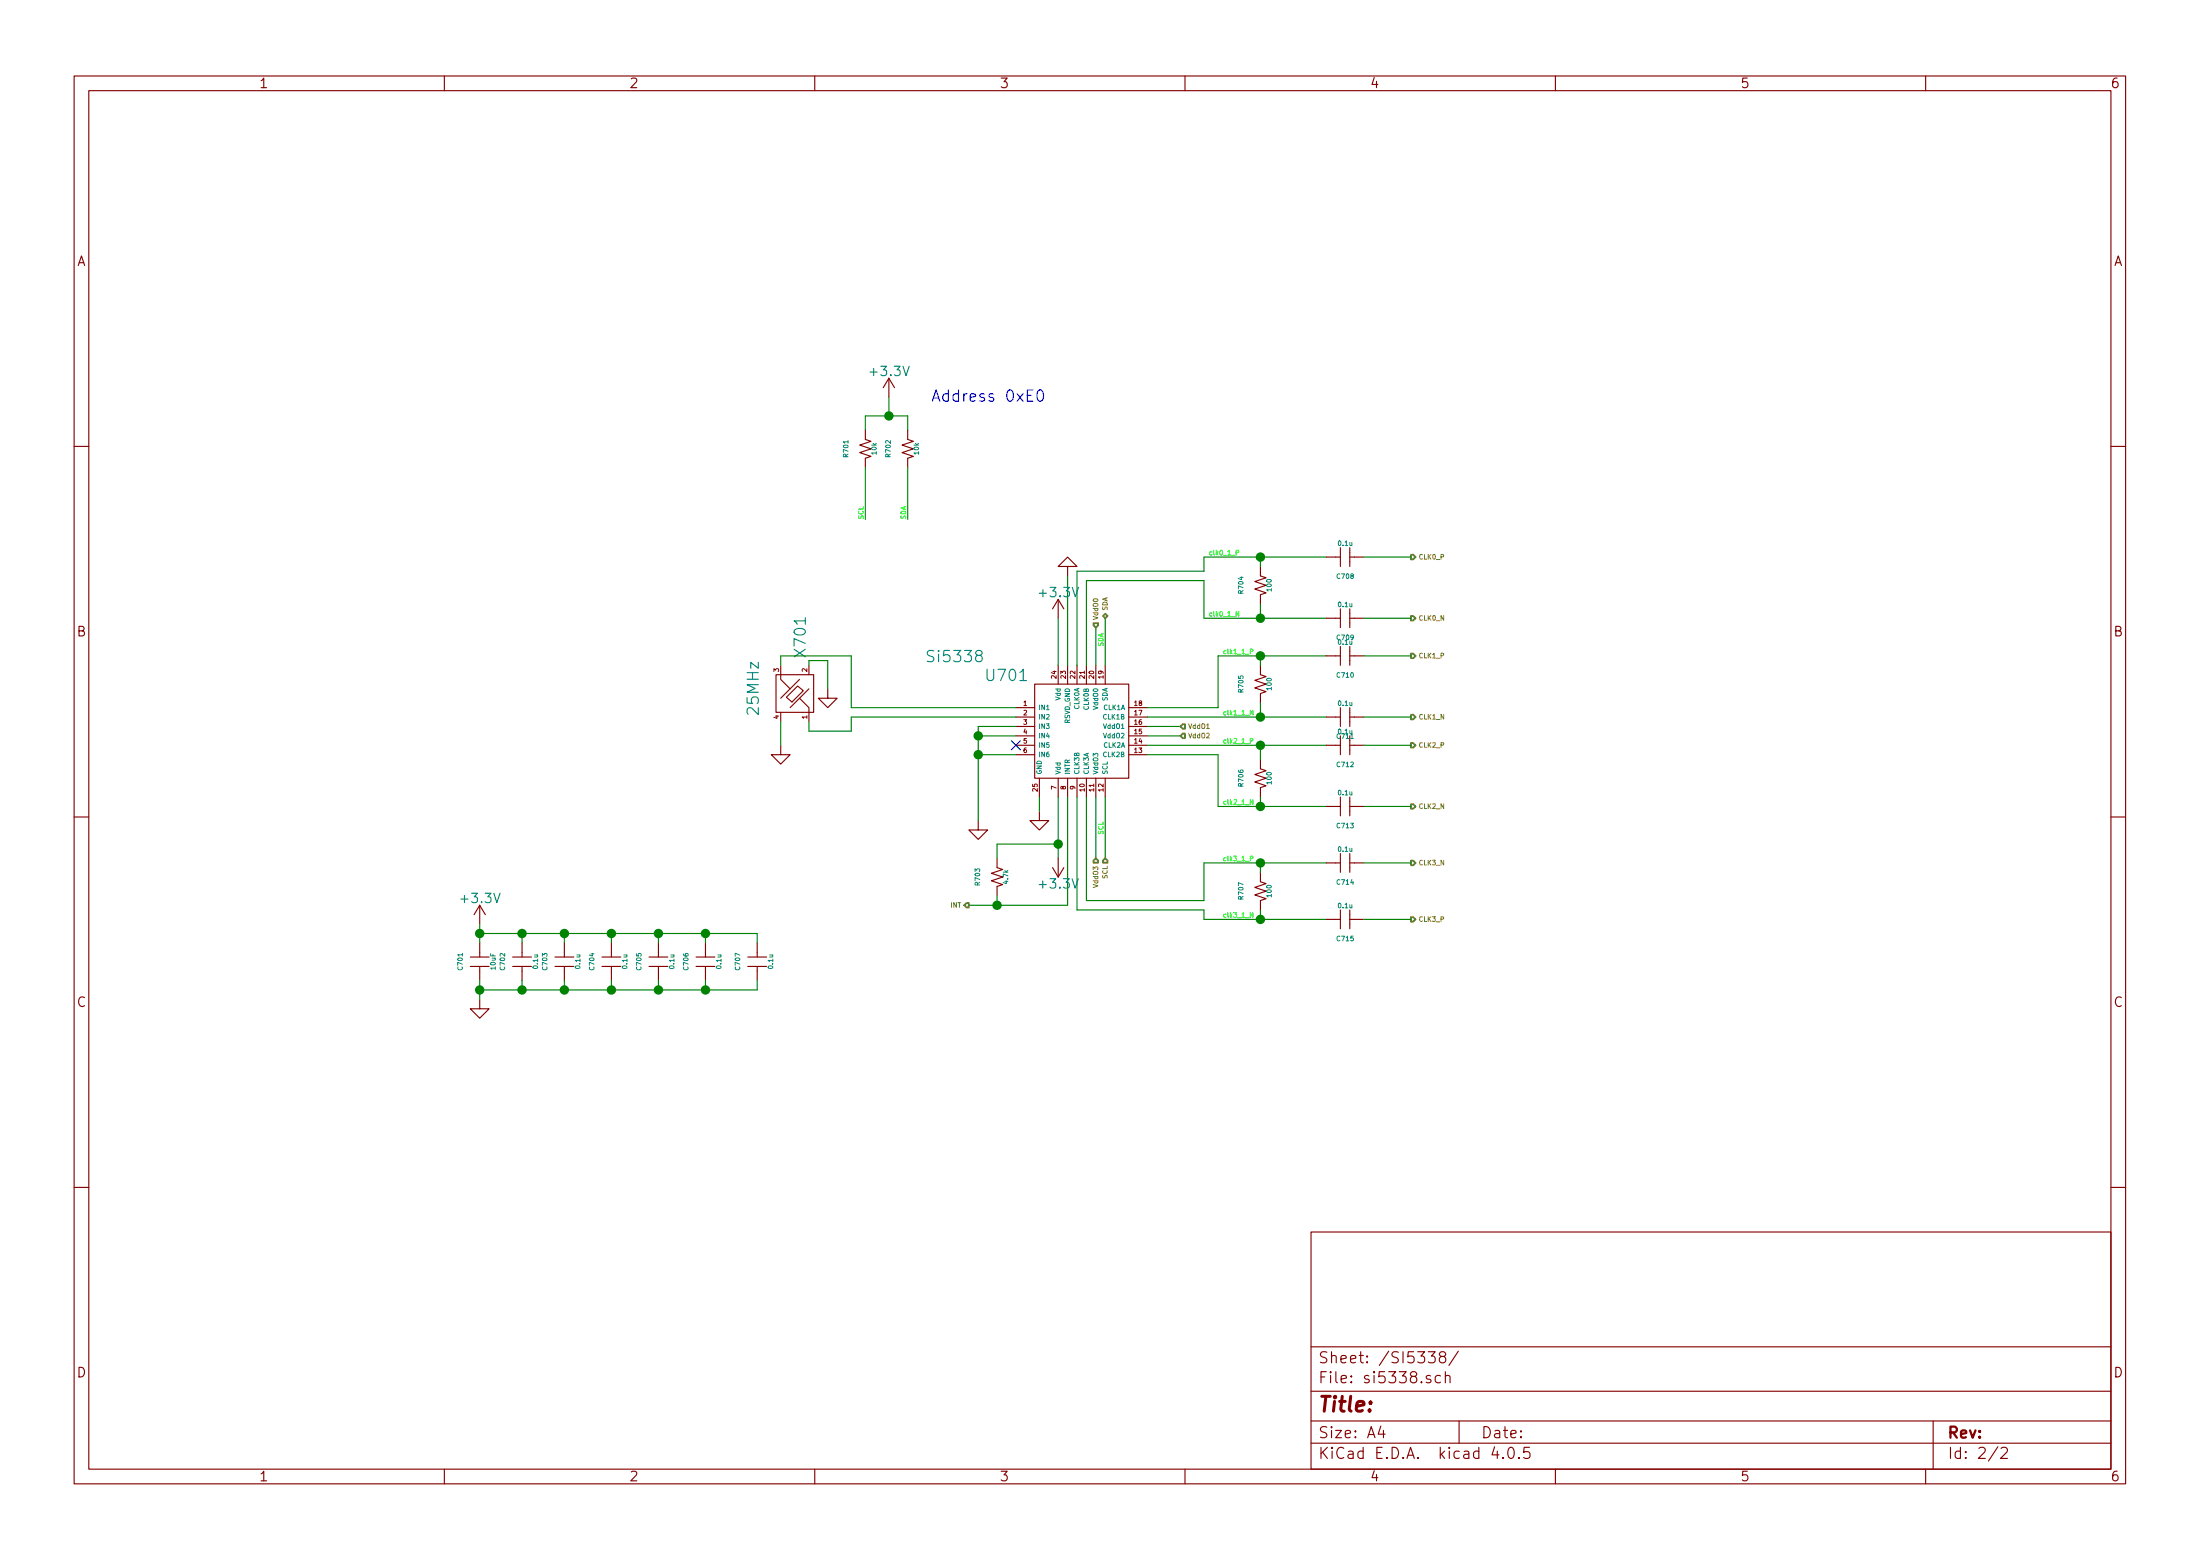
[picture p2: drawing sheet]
EESchema Schematic File Version 2
LIBS:meta_tester_si5338-rescue
LIBS:power
LIBS:transistors
LIBS:conn
LIBS:linear
LIBS:regul
LIBS:74xx
LIBS:cmos4000
LIBS:adc-dac
LIBS:memory
LIBS:xilinx
LIBS:microcontrollers
LIBS:dsp
LIBS:microchip
LIBS:analog_switches
LIBS:motorola
LIBS:texas
LIBS:intel
LIBS:audio
LIBS:interface
LIBS:digital-audio
LIBS:philips
LIBS:display
LIBS:cypress
LIBS:siliconi
LIBS:opto
LIBS:atmel
LIBS:contrib
LIBS:valves
LIBS:si5338
LIBS:passives
LIBS:xtals
LIBS:power_symbols
LIBS:tca0372
LIBS:MAX571X-TSSOP14
LIBS:EFM32
LIBS:stm32f103tb-qfn36
LIBS:ch340
LIBS:reg113-xx-sot23
LIBS:RF_Connectors
LIBS:antenna
LIBS:meta_tester_si5338-cache
EELAYER 25 0
EELAYER END
$Descr A4 11693 8268
encoding utf-8
Sheet 2 2
Title ""
Date ""
Rev ""
Comp ""
Comment1 ""
Comment2 ""
Comment3 ""
Comment4 ""
$EndDescr
$Comp
L Si5338 U701
U 1 1
P 5750 4100
F 0 "U701" H 5350 4625 60  0000 C CNN
F 1 "Si5338" H 5075 4725 60  0000 C CNN
F 2 "QFN:QFN24_4x4_9vias" H 5750 4100 60  0001 C CNN
F 3 "" H 5750 4100 60  0000 C CNN
	1    5750 4100
	1    0    0    -1  
$EndComp
$Comp
L GND #PWR054
U 1 1
P 5525 4300
F 0 "#PWR054" H 5525 4050 50  0001 C CNN
F 1 "GND" H 5525 4150 50  0001 C CNN
F 2 "" H 5525 4300 50  0000 C CNN
F 3 "" H 5525 4300 50  0000 C CNN
	1    5525 4300
	1    0    0    -1  
$EndComp
Wire Wire Line
	5525 4225 5525 4300
Wire Wire Line
	5625 4225 5625 4550
Wire Wire Line
	5625 3275 5625 3525
$Comp
L CAP_0805 C701
U 1 1
P 2550 5100
F 0 "C701" H 2550 5000 25  0000 C CNN
F 1 "10uF" H 2550 5175 25  0000 C CNN
F 2 "General_SMD:SM0805" H 2550 5200 60  0001 C CNN
F 3 "" H 2550 5100 60  0000 C CNN
	1    2550 5100
	0    1    1    0   
$EndComp
$Comp
L GND #PWR055
U 1 1
P 2550 5300
F 0 "#PWR055" H 2550 5050 50  0001 C CNN
F 1 "GND" H 2550 5150 50  0001 C CNN
F 2 "" H 2550 5300 50  0000 C CNN
F 3 "" H 2550 5300 50  0000 C CNN
	1    2550 5300
	1    0    0    -1  
$EndComp
Wire Wire Line
	2550 4900 2550 5000
Wire Wire Line
	2550 5200 2550 5300
$Comp
L CAP_0402 C702
U 1 1
P 2775 5100
F 0 "C702" H 2775 5000 25  0000 C CNN
F 1 "0.1u" H 2775 5175 25  0000 C CNN
F 2 "General_SMD:SM0402" H 2775 5200 60  0001 C CNN
F 3 "" H 2775 5100 60  0000 C CNN
	1    2775 5100
	0    1    1    0   
$EndComp
$Comp
L CAP_0402 C703
U 1 1
P 3000 5100
F 0 "C703" H 3000 5000 25  0000 C CNN
F 1 "0.1u" H 3000 5175 25  0000 C CNN
F 2 "General_SMD:SM0402" H 3000 5200 60  0001 C CNN
F 3 "" H 3000 5100 60  0000 C CNN
	1    3000 5100
	0    1    1    0   
$EndComp
Wire Wire Line
	2550 4950 4025 4950
Wire Wire Line
	3000 4950 3000 5000
Connection ~ 2550 4950
Wire Wire Line
	2775 5000 2775 4950
Connection ~ 2775 4950
Wire Wire Line
	2550 5250 4025 5250
Wire Wire Line
	3000 5250 3000 5200
Connection ~ 2550 5250
Wire Wire Line
	2775 5200 2775 5250
Connection ~ 2775 5250
$Comp
L SMD_XTAL_small X701
U 1 1
P 4250 3650
F 0 "X701" H 4525 3650 60  0000 C CNN
F 1 "25MHz" H 4250 3900 60  0000 C CNN
F 2 "Xtal_SMD:xtal_3.2x2.5" H 4250 3650 60  0001 C CNN
F 3 "" H 4250 3650 60  0000 C CNN
	1    4250 3650
	0    -1   -1   0   
$EndComp
Wire Wire Line
	4300 3825 4300 3875
Wire Wire Line
	4300 3875 4525 3875
Wire Wire Line
	4525 3875 4525 3800
Wire Wire Line
	4525 3800 5400 3800
Wire Wire Line
	4150 3525 4150 3475
Wire Wire Line
	4150 3475 4525 3475
Wire Wire Line
	4525 3475 4525 3750
Wire Wire Line
	4525 3750 5400 3750
$Comp
L GND #PWR056
U 1 1
P 4150 3950
F 0 "#PWR056" H 4150 3700 50  0001 C CNN
F 1 "GND" H 4150 3800 50  0001 C CNN
F 2 "" H 4150 3950 50  0000 C CNN
F 3 "" H 4150 3950 50  0000 C CNN
	1    4150 3950
	1    0    0    -1  
$EndComp
Wire Wire Line
	4150 3825 4150 3950
$Comp
L GND #PWR057
U 1 1
P 4400 3650
F 0 "#PWR057" H 4400 3400 50  0001 C CNN
F 1 "GND" H 4400 3500 50  0001 C CNN
F 2 "" H 4400 3650 50  0000 C CNN
F 3 "" H 4400 3650 50  0000 C CNN
	1    4400 3650
	1    0    0    -1  
$EndComp
Wire Wire Line
	4300 3525 4300 3500
Wire Wire Line
	4300 3500 4400 3500
Wire Wire Line
	4400 3500 4400 3650
$Comp
L RES_0402 R701
U 1 1
P 4600 2375
F 0 "R701" H 4600 2275 25  0000 C CNN
F 1 "10k" H 4600 2425 25  0000 C CNN
F 2 "General_SMD:SM0402" H 4600 2375 60  0001 C CNN
F 3 "" H 4600 2375 60  0000 C CNN
	1    4600 2375
	0    1    1    0   
$EndComp
$Comp
L RES_0402 R702
U 1 1
P 4825 2375
F 0 "R702" H 4825 2275 25  0000 C CNN
F 1 "10k" H 4825 2425 25  0000 C CNN
F 2 "General_SMD:SM0402" H 4825 2375 60  0001 C CNN
F 3 "" H 4825 2375 60  0000 C CNN
	1    4825 2375
	0    1    1    0   
$EndComp
Wire Wire Line
	4725 2100 4725 2200
Wire Wire Line
	4600 2200 4825 2200
Wire Wire Line
	4600 2200 4600 2275
Wire Wire Line
	4825 2200 4825 2275
Connection ~ 4725 2200
Wire Wire Line
	4825 2475 4825 2750
Wire Wire Line
	4600 2475 4600 2750
Wire Wire Line
	5875 3525 5875 3275
Wire Wire Line
	5875 4225 5875 4550
Text Label 4825 2750 1    25   ~ 0
SDA
Text Label 4600 2750 1    25   ~ 0
SCL
Text Label 5875 3425 1    25   ~ 0
SDA
Text Label 5875 4425 1    25   ~ 0
SCL
Text Notes 4950 2125 0    60   ~ 0
Address 0xE0
Text HLabel 5875 3275 1    25   BiDi ~ 0
SDA
Text HLabel 5875 4550 3    25   Input ~ 0
SCL
$Comp
L CAP_0402 C704
U 1 1
P 3250 5100
F 0 "C704" H 3250 5000 25  0000 C CNN
F 1 "0.1u" H 3250 5175 25  0000 C CNN
F 2 "General_SMD:SM0402" H 3250 5200 60  0001 C CNN
F 3 "" H 3250 5100 60  0000 C CNN
	1    3250 5100
	0    1    1    0   
$EndComp
$Comp
L CAP_0402 C705
U 1 1
P 3500 5100
F 0 "C705" H 3500 5000 25  0000 C CNN
F 1 "0.1u" H 3500 5175 25  0000 C CNN
F 2 "General_SMD:SM0402" H 3500 5200 60  0001 C CNN
F 3 "" H 3500 5100 60  0000 C CNN
	1    3500 5100
	0    1    1    0   
$EndComp
$Comp
L CAP_0402 C706
U 1 1
P 3750 5100
F 0 "C706" H 3750 5000 25  0000 C CNN
F 1 "0.1u" H 3750 5175 25  0000 C CNN
F 2 "General_SMD:SM0402" H 3750 5200 60  0001 C CNN
F 3 "" H 3750 5100 60  0000 C CNN
	1    3750 5100
	0    1    1    0   
$EndComp
$Comp
L CAP_0402 C707
U 1 1
P 4025 5100
F 0 "C707" H 4025 5000 25  0000 C CNN
F 1 "0.1u" H 4025 5175 25  0000 C CNN
F 2 "General_SMD:SM0402" H 4025 5200 60  0001 C CNN
F 3 "" H 4025 5100 60  0000 C CNN
	1    4025 5100
	0    1    1    0   
$EndComp
Wire Wire Line
	4025 4950 4025 5000
Connection ~ 3000 4950
Wire Wire Line
	4025 5250 4025 5200
Connection ~ 3000 5250
Wire Wire Line
	3750 5200 3750 5250
Connection ~ 3750 5250
Wire Wire Line
	3250 5200 3250 5250
Connection ~ 3250 5250
Wire Wire Line
	3500 5200 3500 5250
Connection ~ 3500 5250
Wire Wire Line
	3500 5000 3500 4950
Connection ~ 3500 4950
Wire Wire Line
	3250 5000 3250 4950
Connection ~ 3250 4950
Wire Wire Line
	3750 5000 3750 4950
Connection ~ 3750 4950
$Comp
L GND #PWR058
U 1 1
P 5200 4350
F 0 "#PWR058" H 5200 4100 50  0001 C CNN
F 1 "GND" H 5200 4200 50  0001 C CNN
F 2 "" H 5200 4350 50  0000 C CNN
F 3 "" H 5200 4350 50  0000 C CNN
	1    5200 4350
	1    0    0    -1  
$EndComp
Wire Wire Line
	5400 3850 5200 3850
Wire Wire Line
	5200 3850 5200 4350
Wire Wire Line
	5400 3900 5200 3900
Connection ~ 5200 3900
NoConn ~ 5400 3950
Wire Wire Line
	5400 4000 5200 4000
Connection ~ 5200 4000
Wire Wire Line
	5675 4225 5675 4800
Wire Wire Line
	5675 4800 5150 4800
Text HLabel 5150 4800 0    25   Output ~ 0
INT
$Comp
L RES_0402 R703
U 1 1
P 5300 4650
F 0 "R703" H 5300 4550 25  0000 C CNN
F 1 "4.7k" H 5300 4700 25  0000 C CNN
F 2 "General_SMD:SM0402" H 5300 4650 60  0001 C CNN
F 3 "" H 5300 4650 60  0000 C CNN
	1    5300 4650
	0    1    1    0   
$EndComp
Wire Wire Line
	5625 4475 5300 4475
Wire Wire Line
	5300 4475 5300 4550
Connection ~ 5625 4475
Wire Wire Line
	5300 4750 5300 4800
Connection ~ 5300 4800
$Comp
L GND #PWR059
U 1 1
P 5675 3050
F 0 "#PWR059" H 5675 2800 50  0001 C CNN
F 1 "GND" H 5675 2900 50  0001 C CNN
F 2 "" H 5675 3050 50  0000 C CNN
F 3 "" H 5675 3050 50  0000 C CNN
	1    5675 3050
	-1   0    0    1   
$EndComp
Wire Wire Line
	5675 3050 5675 3525
$Comp
L RES_0402 R705
U 1 1
P 6700 3625
F 0 "R705" H 6700 3525 25  0000 C CNN
F 1 "100" H 6700 3675 25  0000 C CNN
F 2 "General_SMD:SM0402" H 6700 3625 60  0001 C CNN
F 3 "" H 6700 3625 60  0000 C CNN
	1    6700 3625
	0    1    1    0   
$EndComp
$Comp
L RES_0402 R706
U 1 1
P 6700 4125
F 0 "R706" H 6700 4025 25  0000 C CNN
F 1 "100" H 6700 4175 25  0000 C CNN
F 2 "General_SMD:SM0402" H 6700 4125 60  0001 C CNN
F 3 "" H 6700 4125 60  0000 C CNN
	1    6700 4125
	0    1    1    0   
$EndComp
Wire Wire Line
	6100 3800 7050 3800
Wire Wire Line
	6700 3800 6700 3725
Wire Wire Line
	6100 3750 6475 3750
Wire Wire Line
	6475 3750 6475 3475
Wire Wire Line
	6475 3475 7050 3475
Wire Wire Line
	6700 3475 6700 3525
Wire Wire Line
	6100 3950 7050 3950
Wire Wire Line
	6700 3950 6700 4025
Wire Wire Line
	6100 4000 6475 4000
Wire Wire Line
	6475 4000 6475 4275
Wire Wire Line
	6475 4275 7050 4275
Wire Wire Line
	6700 4275 6700 4225
$Comp
L RES_0402 R707
U 1 1
P 6700 4725
F 0 "R707" H 6700 4625 25  0000 C CNN
F 1 "100" H 6700 4775 25  0000 C CNN
F 2 "General_SMD:SM0402" H 6700 4725 60  0001 C CNN
F 3 "" H 6700 4725 60  0000 C CNN
	1    6700 4725
	0    1    1    0   
$EndComp
Wire Wire Line
	5775 4225 5775 4775
Wire Wire Line
	5775 4775 6400 4775
Wire Wire Line
	6400 4775 6400 4575
Wire Wire Line
	6400 4575 7050 4575
Wire Wire Line
	6700 4575 6700 4625
Wire Wire Line
	5725 4225 5725 4825
Wire Wire Line
	5725 4825 6400 4825
Wire Wire Line
	6400 4825 6400 4875
Wire Wire Line
	6400 4875 7050 4875
Wire Wire Line
	6700 4875 6700 4825
$Comp
L RES_0402 R704
U 1 1
P 6700 3100
F 0 "R704" H 6700 3000 25  0000 C CNN
F 1 "100" H 6700 3150 25  0000 C CNN
F 2 "General_SMD:SM0402" H 6700 3100 60  0001 C CNN
F 3 "" H 6700 3100 60  0000 C CNN
	1    6700 3100
	0    1    1    0   
$EndComp
Wire Wire Line
	5775 3525 5775 3075
Wire Wire Line
	5775 3075 6400 3075
Wire Wire Line
	6400 3075 6400 3275
Wire Wire Line
	6400 3275 7050 3275
Wire Wire Line
	6700 3275 6700 3200
Wire Wire Line
	5725 3525 5725 3025
Wire Wire Line
	5725 3025 6400 3025
Wire Wire Line
	6400 3025 6400 2950
Wire Wire Line
	6400 2950 7050 2950
Wire Wire Line
	6700 2950 6700 3000
$Comp
L CAP_0402 C708
U 1 1
P 7150 2950
F 0 "C708" H 7150 2850 25  0000 C CNN
F 1 "0.1u" H 7150 3025 25  0000 C CNN
F 2 "General_SMD:SM0402" H 7150 3050 60  0001 C CNN
F 3 "" H 7150 2950 60  0000 C CNN
	1    7150 2950
	1    0    0    -1  
$EndComp
$Comp
L CAP_0402 C709
U 1 1
P 7150 3275
F 0 "C709" H 7150 3175 25  0000 C CNN
F 1 "0.1u" H 7150 3350 25  0000 C CNN
F 2 "General_SMD:SM0402" H 7150 3375 60  0001 C CNN
F 3 "" H 7150 3275 60  0000 C CNN
	1    7150 3275
	1    0    0    -1  
$EndComp
$Comp
L CAP_0402 C710
U 1 1
P 7150 3475
F 0 "C710" H 7150 3375 25  0000 C CNN
F 1 "0.1u" H 7150 3550 25  0000 C CNN
F 2 "General_SMD:SM0402" H 7150 3575 60  0001 C CNN
F 3 "" H 7150 3475 60  0000 C CNN
	1    7150 3475
	1    0    0    -1  
$EndComp
$Comp
L CAP_0402 C711
U 1 1
P 7150 3800
F 0 "C711" H 7150 3700 25  0000 C CNN
F 1 "0.1u" H 7150 3875 25  0000 C CNN
F 2 "General_SMD:SM0402" H 7150 3900 60  0001 C CNN
F 3 "" H 7150 3800 60  0000 C CNN
	1    7150 3800
	1    0    0    -1  
$EndComp
$Comp
L CAP_0402 C712
U 1 1
P 7150 3950
F 0 "C712" H 7150 3850 25  0000 C CNN
F 1 "0.1u" H 7150 4025 25  0000 C CNN
F 2 "General_SMD:SM0402" H 7150 4050 60  0001 C CNN
F 3 "" H 7150 3950 60  0000 C CNN
	1    7150 3950
	1    0    0    -1  
$EndComp
$Comp
L CAP_0402 C713
U 1 1
P 7150 4275
F 0 "C713" H 7150 4175 25  0000 C CNN
F 1 "0.1u" H 7150 4350 25  0000 C CNN
F 2 "General_SMD:SM0402" H 7150 4375 60  0001 C CNN
F 3 "" H 7150 4275 60  0000 C CNN
	1    7150 4275
	1    0    0    -1  
$EndComp
$Comp
L CAP_0402 C714
U 1 1
P 7150 4575
F 0 "C714" H 7150 4475 25  0000 C CNN
F 1 "0.1u" H 7150 4650 25  0000 C CNN
F 2 "General_SMD:SM0402" H 7150 4675 60  0001 C CNN
F 3 "" H 7150 4575 60  0000 C CNN
	1    7150 4575
	1    0    0    -1  
$EndComp
$Comp
L CAP_0402 C715
U 1 1
P 7150 4875
F 0 "C715" H 7150 4775 25  0000 C CNN
F 1 "0.1u" H 7150 4950 25  0000 C CNN
F 2 "General_SMD:SM0402" H 7150 4975 60  0001 C CNN
F 3 "" H 7150 4875 60  0000 C CNN
	1    7150 4875
	1    0    0    -1  
$EndComp
Connection ~ 6700 2950
Connection ~ 6700 3275
Connection ~ 6700 3475
Connection ~ 6700 3800
Connection ~ 6700 3950
Connection ~ 6700 4275
Connection ~ 6700 4575
Connection ~ 6700 4875
Wire Wire Line
	6100 3850 6275 3850
Wire Wire Line
	6275 3900 6100 3900
Wire Wire Line
	5825 3325 5825 3525
Wire Wire Line
	5825 4225 5825 4550
Text HLabel 7500 2950 2    25   Output ~ 0
CLK0_P
Text HLabel 7500 3275 2    25   Output ~ 0
CLK0_N
Wire Wire Line
	7250 2950 7500 2950
Wire Wire Line
	7250 3275 7500 3275
Text HLabel 7500 3475 2    25   Output ~ 0
CLK1_P
Text HLabel 7500 3800 2    25   Output ~ 0
CLK1_N
Wire Wire Line
	7250 3475 7500 3475
Wire Wire Line
	7250 3800 7500 3800
Text HLabel 7500 3950 2    25   Output ~ 0
CLK2_P
Text HLabel 7500 4275 2    25   Output ~ 0
CLK2_N
Wire Wire Line
	7250 3950 7500 3950
Wire Wire Line
	7250 4275 7500 4275
Text HLabel 7500 4575 2    25   Output ~ 0
CLK3_N
Text HLabel 7500 4875 2    25   Output ~ 0
CLK3_P
Wire Wire Line
	7250 4575 7500 4575
Wire Wire Line
	7250 4875 7500 4875
Text Label 6425 2950 0    25   ~ 0
clk0_1_P
Text Label 6425 3275 0    25   ~ 0
clk0_1_N
Text Label 6500 3475 0    25   ~ 0
clk1_1_P
Text Label 6500 3800 0    25   ~ 0
clk1_1_N
Text Label 6500 3950 0    25   ~ 0
clk2_1_P
Text Label 6500 4275 0    25   ~ 0
clk2_1_N
Text Label 6500 4575 0    25   ~ 0
clk3_1_P
Text Label 6500 4875 0    25   ~ 0
clk3_1_N
$Comp
L +3.3V #PWR060
U 1 1
P 4725 2100
F 0 "#PWR060" H 4725 1950 50  0001 C CNN
F 1 "+3.3V" H 4725 2240 50  0000 C CNN
F 2 "" H 4725 2100 50  0000 C CNN
F 3 "" H 4725 2100 50  0000 C CNN
	1    4725 2100
	1    0    0    -1  
$EndComp
$Comp
L +3.3V #PWR061
U 1 1
P 5625 3275
F 0 "#PWR061" H 5625 3125 50  0001 C CNN
F 1 "+3.3V" H 5625 3415 50  0000 C CNN
F 2 "" H 5625 3275 50  0000 C CNN
F 3 "" H 5625 3275 50  0000 C CNN
	1    5625 3275
	1    0    0    -1  
$EndComp
$Comp
L +3.3V #PWR062
U 1 1
P 5625 4550
F 0 "#PWR062" H 5625 4400 50  0001 C CNN
F 1 "+3.3V" H 5625 4690 50  0000 C CNN
F 2 "" H 5625 4550 50  0000 C CNN
F 3 "" H 5625 4550 50  0000 C CNN
	1    5625 4550
	-1   0    0    1   
$EndComp
$Comp
L +3.3V #PWR063
U 1 1
P 2550 4900
F 0 "#PWR063" H 2550 4750 50  0001 C CNN
F 1 "+3.3V" H 2550 5040 50  0000 C CNN
F 2 "" H 2550 4900 50  0000 C CNN
F 3 "" H 2550 4900 50  0000 C CNN
	1    2550 4900
	1    0    0    -1  
$EndComp
Text HLabel 5825 3325 1    25   Input ~ 0
VddO0
Text HLabel 6275 3850 2    25   Input ~ 0
VddO1
Text HLabel 6275 3900 2    25   Input ~ 0
VddO2
Text HLabel 5825 4550 3    25   Input ~ 0
VddO3
$EndSCHEMATC
